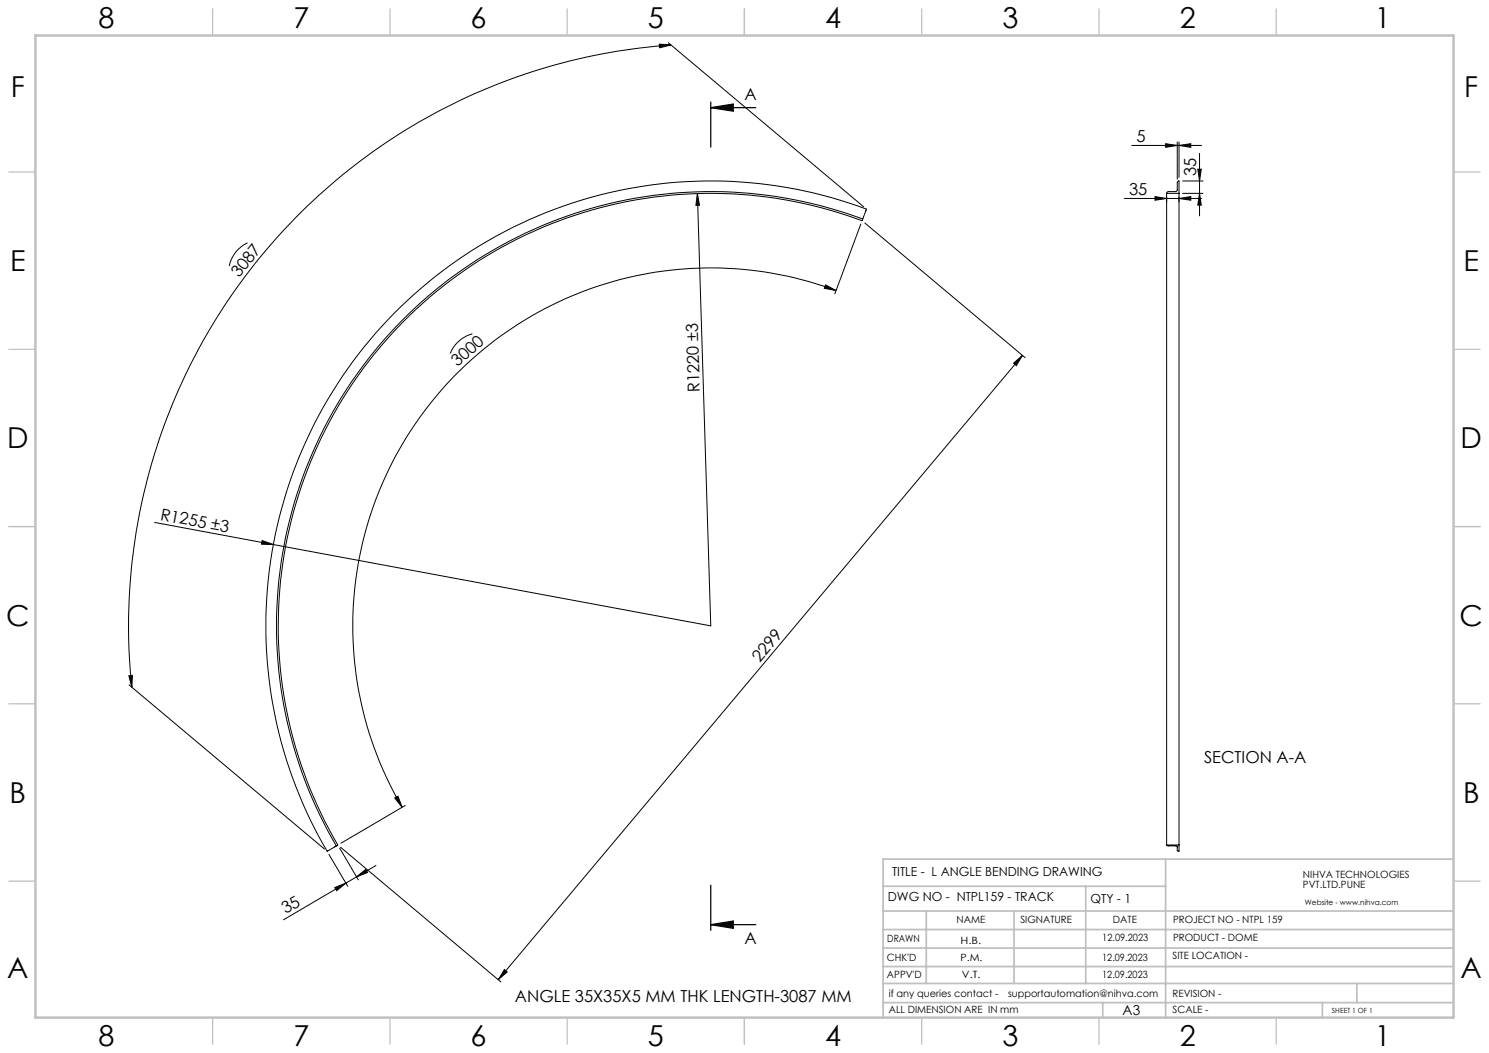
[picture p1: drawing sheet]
<svg xmlns="http://www.w3.org/2000/svg" width="420mm" height="297mm" viewBox="0 0 420 297" stroke-linecap="round" stroke-linejoin="round" font-family="sans-serif">
<g fill="none" stroke="#000" stroke-width=".28">
<path d="M185.9 12.4l3.4 .3-3.2 .8zM188.5 12.1l55.1 46.2M189.3 12.7a164.2 164.2 0 0 0-152.1 181.1M196.7 54.6l.6 3.3h-1zM196.7 54.6l3.8 121.9-156.9-29.1M317.2 56h21.7M319.2 41h19.7M325.8 55.5l3.3 .5-3.3 .5zM328.8 40.5l3.3 .5-3.3 .6zM329.1 55.6v1.4M329.1 54.5l.4-.5h2.2l.3-.2 .1-2.4 .4-.4 .1 3.5M329.1 54.5v183.8"/>
<path d="M329.1 54.5h3.5M332.1 40v10.5M332.6 56l3.3-.5v1zM332.6 55.6v1.4M332.6 41l3.3-.5v1.1zM332.6 54.5v183.8M332.6 40v10.1M333.6 54.5h5.7M333.6 51h5.7M337.9 47.7h.9l-.5 3.3zM338.3 54.5l.5 3.4h-.9zM338.3 43.3v17.6"/>
<path d="M69.8 68.5a9.4 9.4 0 0 0-5.1 6.5M242.8 63.2l-7.3 19.7M243.3 61.8l-.1 .5a122.1 122.1 0 0 0-136.2 35.8 122.1 122.1 0 0 0-11.8 140.3l-.3 .2M243.3 61.8a122.5 122.5 0 0 0-136.6 36 122.5 122.5 0 0 0-11.8 140.8M243.3 61.8l1.1-2.8a125.5 125.5 0 0 0-140 36.8 125.5 125.5 0 0 0-12.1 144.3l2.6-1.5M243.9 62.9l45.3 38M133.2 94.2a9.4 9.4 0 0 0-6.2 5.5M232.9 80.4l2.9 1.5-3.3-.6zM235.8 81.9a101 101 0 0 0-112.6 29.7 101 101 0 0 0-9.8 116.1M285.9 102.4l2.5-2.1-1.7 2.8zM288.4 100.3l-147.9 176M73.9 152.5l3.2 1.1-3.3-.1z"/>
<path d="M36.3 190.6l1.1-.1-.2 3.3zM36.4 193.2l55.1 46.3M95.8 239.2l5.3 9M96.1 239l45.2 38M111.3 225.1l1-.5 1.1 3.1zM114.3 227.2l-18.1 10.6M329.1 238.3l.3 .3 2.5 .1 .2 1.2 .3 .2h.2v-1.8M329.1 238.3h3.5M92.8 241l5.3 9M94.4 250.3l3.1-1.2-2.5 2.1zM97.5 249.1l-17.5 10.3M100.6 247.3l2.6-2.1 .5 .9z"/>
<path d="M100.6 247.3l-3.1 1.8M106 244.1l-5.4 3.2M142.3 273.5l.8 .6-2.6 2.2z"/>
</g>
<path d="M200.5 30.4l6.3-1.1v2.1zM200.5 30.4h12.7M200.5 28.8v12.7M200.5 249.7v12.7M200.5 260.8l6.3-1v2zM200.5 260.8h12.7" fill="none" stroke="#000" stroke-width=".35"/>
<g fill="none" stroke="#c0c0c0" stroke-width=".35">
<path d="M60 2.5v7.5M110 2.5v7.5M160 2.5v7.5M210 2.5v7.5M260 2.5v7.5M310 2.5v7.5M360 2.5v7.5M2.5 48.5h7.5M410 48.5h7.5M2.5 98.5h7.5M410 98.5h7.5M2.5 148.5h7.5"/>
<path d="M410 148.5h7.5M2.5 198.5h7.5M410 198.5h7.5M2.5 248.5h7.5M410 248.5h7.5M60 287v7.5M110 287v7.5M160 287v7.5M210 287v7.5M260 287v7.5M310 287v7.5M360 287v7.5"/>
</g>
<g fill="none" stroke="#c0c0c0" stroke-width=".5">
<path d="M249.1 257h160.9M249.1 250h79.7M261.3 257v20.4M286 257v20.4M306.2 250v27.4M328.8 242.3v44.7M410 242.3h-160.9v44.7M249.1 272.6h160.9M249.1 267.4h160.9M249.1 262.2h160.9M249.1 277.4h160.9M382.7 277.4v5.4"/>
<path d="M249.1 282.8h160.9M311 282.8v4.2M373 282.8v4.2"/>
</g>
<path d="M10 10h400v277h-400z" fill="none" stroke="#c0c0c0" stroke-width=".7"/>
<g fill="#000">
<path d="M196.7 54.6l.6 3.3h-1zM73.9 152.5l3.2 1.1-3.3-.1z"/>
<path d="M185.9 12.4l3.4 .3-3.2 .8zM36.3 190.6l1.1-.1-.2 3.3z"/>
<path d="M200.5 30.4l6.3-1.1v2.1zM200.5 260.8l6.3-1v2z"/>
<path d="M325.8 55.5l3.3 .5-3.3 .5zM332.6 56l3.3-.5v1z"/>
<path d="M332.6 41l3.3-.5v1.1zM328.8 40.5l3.3 .5-3.3 .6z"/>
<path d="M338.3 54.5l.5 3.4h-.9zM337.9 47.7h.9l-.5 3.3z"/>
<path d="M232.9 80.4l2.9 1.5-3.3-.6zM111.3 225.1l1-.5 1.1 3.1z"/>
<path d="M94.4 250.3l3.1-1.2-2.5 2.1zM100.6 247.3l2.6-2.1 .5 .9z"/>
<path d="M142.3 273.5l.8 .6-2.6 2.2zM285.9 102.4l2.5-2.1-1.7 2.8z"/>
</g>
<g font-size="8.1">
<text x="27.8" y="8">8</text>
<text x="82.8" y="8">7</text>
<text x="132.8" y="8">6</text>
<text x="182.8" y="8">5</text>
<text x="232.8" y="8">4</text>
<text x="282.8" y="8">3</text>
<text x="332.8" y="8">2</text>
<text x="387.8" y="8">1</text>
<text x="3" y="27.2">F</text>
<text x="413" y="27.2">F</text>
<text x="2.8" y="76.5">E</text>
<text x="412.8" y="76.5">E</text>
<text x="2" y="126.5">D</text>
<text x="412" y="126.5">D</text>
<text x="1.7" y="176.5">C</text>
<text x="411.7" y="176.5">C</text>
<text x="2.7" y="226.5">B</text>
<text x="412.7" y="226.5">B</text>
<text x="2" y="275.7">A</text>
<text x="412" y="275.7">A</text>
<text x="27.8" y="295">8</text>
<text x="82.8" y="295">7</text>
<text x="132.8" y="295">6</text>
<text x="182.8" y="295">5</text>
<text x="232.8" y="295">4</text>
<text x="282.8" y="295">3</text>
<text x="332.8" y="295">2</text>
<text x="387.8" y="295">1</text>
</g>
<g font-size="4.7">
<text x="210" y="28.2">A</text>
<text x="320.6" y="40">5</text>
<text x="337.4" y="49.7" transform="rotate(-90 337.4 49.7)">35</text>
<text x="318.5" y="54.9">35</text>
<text x="67.4" y="78.4" transform="rotate(-52 67.4 78.4)">3087</text>
<text x="129.1" y="103.5" transform="rotate(-41 129.1 103.5)">3000</text>
<text x="197.4" y="110.6" transform="rotate(-92 197.4 110.6)">R1220 ±3</text>
<text x="45.1" y="146.6" transform="rotate(11 45.1 146.6)">R1255 ±3</text>
<text x="214.3" y="186.9" transform="rotate(-50 214.3 186.9)">2299</text>
<text x="339.6" y="215.1">SECTION A-A</text>
<text x="80.6" y="257.9" transform="rotate(-30 80.6 257.9)">35</text>
<text x="210" y="266.1">A</text>
<text x="145.2" y="282.7">ANGLE 35X35X5 MM THK LENGTH-3087 MM</text>
</g>
<text font-size="3.9" x="316.7" y="286.4">A3</text>
<g font-size="3.5">
<text x="251.6" y="247">TITLE - L ANGLE BENDING DRAWING</text>
<text x="250.4" y="254.2">DWG NO - NTPL159 - TRACK</text>
<text x="307.6" y="254.8">QTY - 1</text>
</g>
<g font-size="2.8">
<text x="367.5" y="247.7">NIHVA TECHNOLOGIES</text>
<text x="367.5" y="250.5">PVT.LTD.PUNE</text>
<text x="269.8" y="260.4">NAME</text>
<text x="287.8" y="260.4">SIGNATURE</text>
<text x="313.9" y="260.5">DATE</text>
<text x="330.9" y="260.5">PROJECT NO - NTPL 159</text>
<text x="250.3" y="265.7">DRAWN</text>
<text x="270.9" y="266.1">H.B.</text>
<text x="310.9" y="265.5">12.09.2023</text>
<text x="330.9" y="265.5">PRODUCT - DOME</text>
<text x="250.2" y="271.1">CHK'D</text>
<text x="250.2" y="275.8">APPV'D</text>
<text x="270.9" y="271.1">P.M.</text>
<text x="271.3" y="275.8">V.T.</text>
<text x="310.9" y="271.1">12.09.2023</text>
<text x="310.9" y="275.8">12.09.2023</text>
<text x="330.7" y="270.6">SITE LOCATION -</text>
<text x="250.7" y="281.1">if any queries contact -</text>
<text x="284.3" y="281.1">supportautomation@nihva.com</text>
<text x="330.7" y="281.1">REVISION -</text>
<text x="250.7" y="285.6">ALL DIMENSION ARE IN mm</text>
<text x="330.7" y="285.6">SCALE -</text>
</g>
<text font-size="2.1" x="368.1" y="255.1">Website - www.nihva.com</text>
<text font-size="2" x="375.7" y="285.6">SHEET 1 OF 1</text>
</svg>
